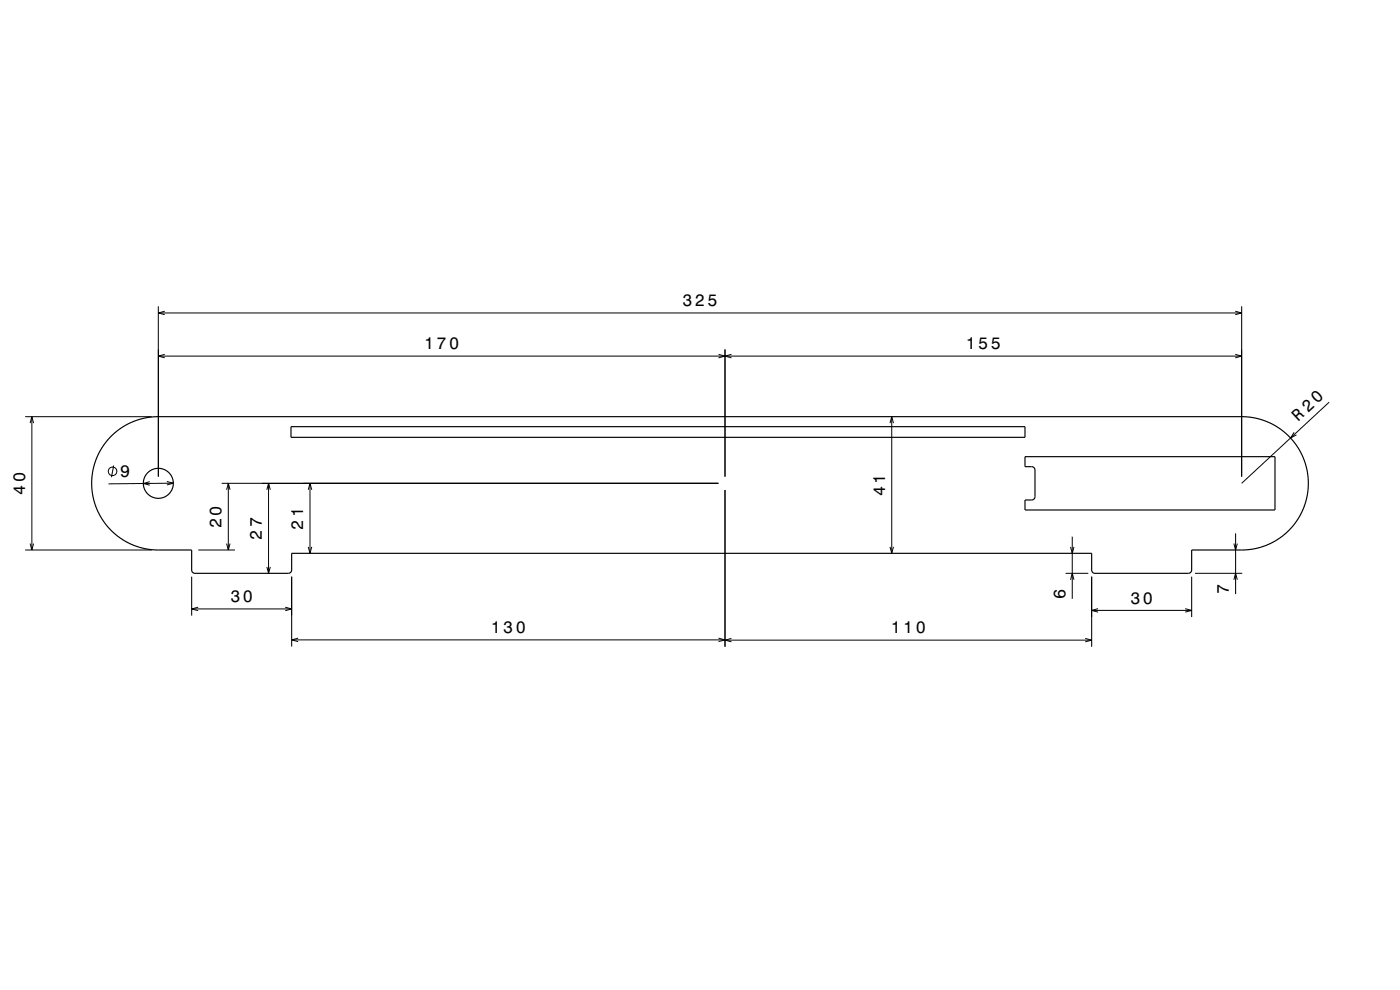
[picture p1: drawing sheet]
<svg xmlns="http://www.w3.org/2000/svg" width="420mm" height="297mm" viewBox="0 0 420 297" stroke-linecap="round" stroke-linejoin="round" font-family="sans-serif">
<g fill="none" stroke="#000" stroke-width=".3">
<path d="M47.5 91.9v51.1M47.5 93.9h325M49.4 93.4l-1.9 .5 1.9 .5M370.6 93.4l1.9 .5-1.9 .5M372.5 91.9v51.1M47.5 106.8h325M49.4 106.3l-1.9 .5 1.9 .6M215.6 106.3l1.9 .5-1.9 .6M217.5 104.8v38.2M219.4 106.3l-1.9 .5 1.9 .6M370.6 106.3l1.9 .5-1.9 .6M7.6 125h37.9"/>
<path d="M9 126.9l.6-1.9 .5 1.9M9.6 125v40M34.1 139.6l-.7 3.6M267 126.9l.5-1.9 .5 1.9M267.5 125v41M388.2 129.7l-1 1.7 1.7-.9M398.8 120.7l-26.3 24.3M44.9 144.5l-1.9 .5 1.9 .5M50.1 144.5l1.9 .5-1.9 .5M52 145l-19.5 .2M66.5 145h149M68 146.9l.5-1.9 .5 1.9"/>
<path d="M68.5 145v20M80.1 146.9l.5-1.9 .5 1.9M80.6 145v27M92.5 146.9l.5-1.9 .5 1.9M93 145v21M217.5 147v47M370.7 160v18.2M7.6 165h37.9M9 163.1l.6 1.9 .5-1.9M57.5 173v11.7M59.5 165h11M68 163.1l.5 1.9 .5-1.9"/>
<path d="M80.1 170.1l.5 1.9 .5-1.9M87.5 173v21M92.5 164.1l.5 1.9 .5-1.9M267 164.1l.5 1.9 .5-1.9M319.7 172h6.8M321.2 173.9l.5-1.9 .5 1.9M321.2 164.1l.5 1.9 .5-1.9M321.7 161v18.7M327.5 173v21M357.5 173v12.1M358.5 172h14.2M370.2 173.9l.5-1.9 .5 1.9"/>
<path d="M370.2 163.1l.5 1.9 .5-1.9M57.5 182.7h30M59.4 182.2l-1.9 .5 1.9 .5M85.6 182.2l1.9 .5-1.9 .5M87.5 192h130M89.4 191.4l-1.9 .6 1.9 .5M215.6 191.4l1.9 .6-1.9 .5M217.5 192h110M219.4 191.5l-1.9 .5 1.9 .6M325.6 191.5l1.9 .5-1.9 .6M327.5 183.1h30M329.4 182.6l-1.9 .5 1.9 .5"/>
<path d="M355.6 182.6l1.9 .5-1.9 .5"/>
<circle cx="33.8" cy="141.4" r="1.28"/>
</g>
<g fill="none" stroke="#000" stroke-width=".35">
<path d="M33.3 130.9l2.9-2.4 3.7-2 3.6-1.1 3.5-.4h326.1l3.9 .5 3.6 1.2 3.5 2 3 2.6 2.3 3 1.9 3.8 1 3.8 .2 3.8-.7 4.4-1.7 4.4-2.6 3.7-3.3 3-2.1 1.4-2.3 1-4.6 1.2-2.7 .2h-15v6.1l-.3 .6-.7 .3-28.3-.1-.6-.4-.1-.5v-5h-240v5.1l-.3 .6-.5 .3h-28.2l-.5-.2-.5-.6v-6.2h-11.3l-2.8-.4-2.6-.8-3.2-1.4-2.7-1.8-2.3-2.3-2.1-2.8-1.6-3.1-.9-3.1-.5-3.5 .1-3.2 .7-3.2 1.3-3.2 1.5-2.6zM87.3 128h220.2v3.2h-220.2zM307.5 137h75v16h-75v-3h2.2l.6-.5 .2-.5v-8.2l-.7-.7-2.3-.1z"/>
<circle cx="47.5" cy="145" r="4.5"/>
</g>
<g font-size="5">
<text x="204.7" y="91.9">325</text>
<text x="127.2" y="104.8">170</text>
<text x="289.7" y="104.8">155</text>
<text x="389.5" y="126.5" transform="rotate(-43 389.5 126.5)">R 20</text>
<text x="36.1" y="143.1" transform="rotate(-1 36.1 143.1)">9</text>
<text x="7.6" y="148.4" transform="rotate(-90 7.6 148.4)">40</text>
<text x="265.5" y="148.9" transform="rotate(-90 265.5 148.9)">41</text>
<text x="66.5" y="158.4" transform="rotate(-90 66.5 158.4)">20</text>
<text x="78.6" y="161.9" transform="rotate(-90 78.6 161.9)">27</text>
<text x="91" y="158.9" transform="rotate(-90 91 158.9)">21</text>
<text x="319.7" y="179.7" transform="rotate(-90 319.7 179.7)">6</text>
<text x="368.7" y="178.2" transform="rotate(-90 368.7 178.2)">7</text>
<text x="69.1" y="180.7">30</text>
<text x="339.1" y="181.1">30</text>
<text x="147.2" y="190">130</text>
<text x="267.2" y="190">110</text>
</g>
</svg>
